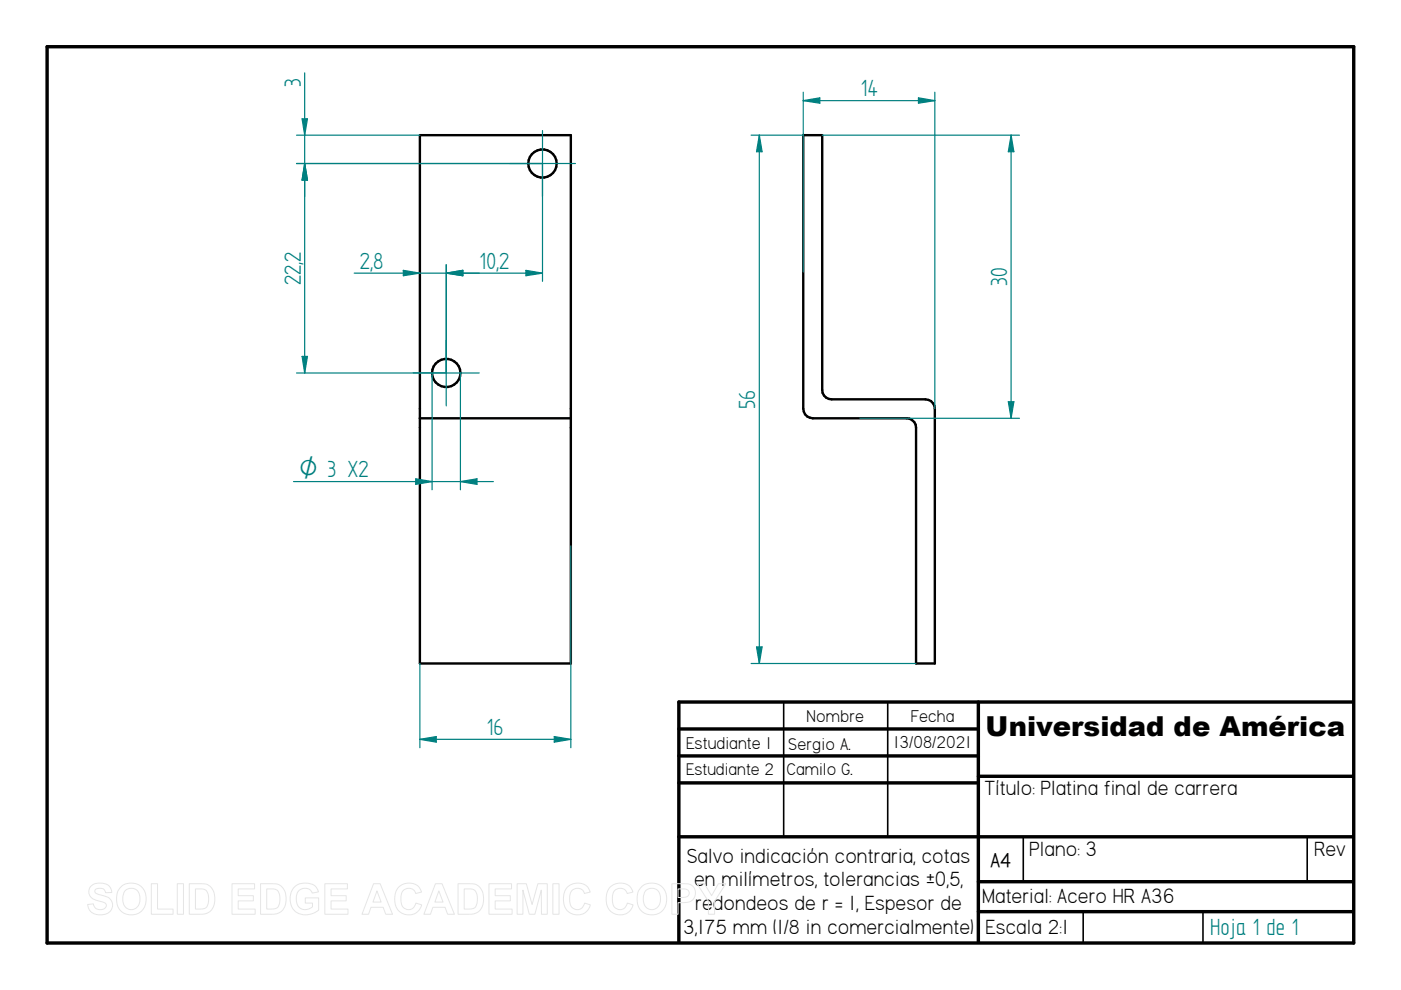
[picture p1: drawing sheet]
<svg xmlns="http://www.w3.org/2000/svg" width="297mm" height="210mm" viewBox="0 0 297 210" stroke-linecap="round" stroke-linejoin="round" font-family="sans-serif">
<path d="M10 9.9h277v190h-277zM143.9 154.6h63.5M207.4 148.8v50.8M286.8 148.8h-142.9v50.8M143.9 160.3h63.5M143.9 166h63.5M143.9 177.4h142.9M207.4 164.6h79.4M207.4 186.9h79.4M207.4 193.3h79.4" fill="none" stroke="#000" stroke-width=".72"/>
<path d="M166.2 148.8v28.6M188.2 148.8v28.6M217 177.5v9.4M277.2 177.5v9.4M229.7 193.3v6.3M255.1 193.3v6.3" fill="none" stroke="#000" stroke-width=".34"/>
<g fill="none" stroke="#000" stroke-width=".51">
<path d="M89 28.7h32v112h-32zM170.3 28.7h4v54a1.97 1.97 0 0 0 2 2h19.9a1.97 1.97 0 0 1 2 2v54h-4v-50a1.97 1.97 0 0 0-2-2h-19.9a2.03 2.03 0 0 1-2-2zM89 88.7h32"/>
<circle cx="115" cy="34.7" r="2.99"/>
<circle cx="94.6" cy="79.1" r="2.99"/>
</g>
<path d="M108 34.7h14M115 27.7v14M87.6 79.1h14M94.6 72.1v14M121 115.7v42.8M89 140.7v17.8M89 156.8l3.5-.6v1.2z" fill="none" stroke="#008080" stroke-width=".25"/>
<path d="M89 156.8l3.5-.6v1.2z" fill="#008080"/>
<path d="M117.5 156.2l3.5 .6-3.5 .6z" fill="none" stroke="#008080" stroke-width=".25"/>
<path d="M117.5 156.2l3.5 .6-3.5 .6z" fill="#008080"/>
<path d="M62.9 34.7h52.1M64.6 34.7l.6 3.5h-1.2zM62.9 79.1h31.7M89 156.8h32" fill="none" stroke="#008080" stroke-width=".25"/>
<path d="M64.6 34.7l.6 3.5h-1.2z" fill="#008080"/>
<path d="M64 75.6h1.2l-.6 3.5z" fill="none" stroke="#008080" stroke-width=".25"/>
<path d="M64 75.6h1.2l-.6 3.5z" fill="#008080"/>
<path d="M62.9 28.7h26.1M62.9 34.7h52.1M64 25.2h1.2l-.6 3.5zM64.6 34.7v44.4" fill="none" stroke="#008080" stroke-width=".25"/>
<path d="M64 25.2h1.2l-.6 3.5z" fill="#008080"/>
<path d="M64.6 34.7l.6 3.5h-1.2z" fill="none" stroke="#008080" stroke-width=".25"/>
<path d="M64.6 34.7l.6 3.5h-1.2z" fill="#008080"/>
<path d="M64.6 15.5v26.2M115 34.7v24.9M94.6 56.1v23M111.5 57.3l3.5 .6-3.5 .6z" fill="none" stroke="#008080" stroke-width=".25"/>
<path d="M111.5 57.3l3.5 .6-3.5 .6z" fill="#008080"/>
<path d="M94.6 57.9l3.5-.6v1.2z" fill="none" stroke="#008080" stroke-width=".25"/>
<path d="M94.6 57.9l3.5-.6v1.2z" fill="#008080"/>
<path d="M85.5 57.3l3.5 .6-3.5 .6zM94.6 57.9h20.4M94.6 56.1v23" fill="none" stroke="#008080" stroke-width=".25"/>
<path d="M85.5 57.3l3.5 .6-3.5 .6z" fill="#008080"/>
<path d="M94.6 57.9l3.5-.6v1.2z" fill="none" stroke="#008080" stroke-width=".25"/>
<path d="M94.6 57.9l3.5-.6v1.2z" fill="#008080"/>
<path d="M75.1 57.9h26.5M91.6 79.1v24.7M97.6 79.1v24.7M88.1 101.5l3.5 .6-3.5 .6z" fill="none" stroke="#008080" stroke-width=".25"/>
<path d="M88.1 101.5l3.5 .6-3.5 .6z" fill="#008080"/>
<path d="M97.6 102.1l3.5-.6v1.2z" fill="none" stroke="#008080" stroke-width=".25"/>
<path d="M97.6 102.1l3.5-.6v1.2z" fill="#008080"/>
<path d="M170.3 19.6v38.1M198.2 19.6v67.1M194.7 20.7l3.5 .6-3.5 .6zM62.2 102.1h42.4" fill="none" stroke="#008080" stroke-width=".25"/>
<path d="M194.7 20.7l3.5 .6-3.5 .6z" fill="#008080"/>
<path d="M170.3 21.3l3.5-.6v1.2z" fill="none" stroke="#008080" stroke-width=".25"/>
<path d="M170.3 21.3l3.5-.6v1.2z" fill="#008080"/>
<path d="M170.3 21.3h27.9M174.3 28.7h41.9M214.4 28.7l.6 3.5h-1.2zM182.3 88.7h33.9" fill="none" stroke="#008080" stroke-width=".25"/>
<path d="M214.4 28.7l.6 3.5h-1.2z" fill="#008080"/>
<path d="M213.8 85.2h1.2l-.6 3.5z" fill="none" stroke="#008080" stroke-width=".25"/>
<path d="M213.8 85.2h1.2l-.6 3.5z" fill="#008080"/>
<path d="M159.3 28.7h11M214.4 28.7v60M160.4 137.2h1.2l-.6 3.5zM159.3 140.7h34.9" fill="none" stroke="#008080" stroke-width=".25"/>
<path d="M160.4 137.2h1.2l-.6 3.5z" fill="#008080"/>
<path d="M161 28.7l.6 3.5h-1.2z" fill="none" stroke="#008080" stroke-width=".25"/>
<path d="M161 28.7l.6 3.5h-1.2z" fill="#008080"/>
<path d="M161 28.7v112" fill="none" stroke="#008080" stroke-width=".25"/>
<g fill="none" stroke="#e6e6e6" stroke-width=".21">
<path d="M19.3 187.9a3.1 3.1 0 0 1 4 .2l.4 1.1-1.3 .1a1.28 1.28 0 0 0-1-1 1.28 1.28 0 0 0-1.3 .5v.4a5.6 5.6 0 0 0 2.5 .9 1.98 1.98 0 0 1 1.2 2.4 1.98 1.98 0 0 1-2.2 1.5 2.48 2.48 0 0 1-3-2.2l1.2-.2a1.44 1.44 0 0 0 1.3 1.3 1.44 1.44 0 0 0 1.5-.9 1.18 1.18 0 0 0-1.4-.9 2.36 2.36 0 0 1-2.4-2l.1-.7zM25.8 187.9a3.3 3.3 0 0 1 3.9-.1 3.3 3.3 0 0 1 1.2 3.8 3.2 3.2 0 0 1-3.8 2.3 3.2 3.2 0 0 1-2.4-3.8 3 3 0 0 1 1.1-2.2zM26.5 188.9a1.87 1.87 0 0 1 2.2-.4 1.87 1.87 0 0 1 1 2.1 1.87 1.87 0 0 1-1.8 2.3 1.87 1.87 0 0 1-1.9-2.3l.1-.8zM32.1 187.4h1.3v5.3h3.3v1.1h-4.6zM37.6 187.4h1.3v6.4h-1.3zM40.1 187.4h2.4a2.79 2.79 0 0 1 3 3.3 2.79 2.79 0 0 1-2.9 3.1h-2.5zM41.4 188.5a2.64 2.64 0 0 1 2.5 .5 3.3 3.3 0 0 1-.3 3.5l-.8 .2h-1.4zM49.2 187.4h4.8v1.1h-3.5v1.4h3.2v1.1h-3.2v1.7h3.6v1.1h-4.9zM55.2 187.4h2.4a2.79 2.79 0 0 1 3.1 3.3 2.79 2.79 0 0 1-3 3.1h-2.5zM56.6 188.5a2.64 2.64 0 0 1 2.4 .5 3.3 3.3 0 0 1-.3 3.5l-.8 .2h-1.3zM62.3 188.2a3.6 3.6 0 0 1 4.6-.2l.6 1.1-1.3 .3a1.8 1.8 0 0 0-2.2-1 1.8 1.8 0 0 0-1.2 2.1 2.01 2.01 0 0 0 1.1 2.2 2.01 2.01 0 0 0 2.3-.4v-.8h-1.5v-1.1h2.9v2.6a3.8 3.8 0 0 1-5.5-.3 4 4 0 0 1 .2-4.5zM68.9 187.4h4.8v1.1h-3.5v1.4h3.2v1.1h-3.2v1.7h3.6v1.1h-4.9z"/>
<path d="M79.2 187.4h1.4l2.6 6.4h-1.4l-.6-1.4h-2.5l-.6 1.4h-1.4zM79.9 188.9l.9 2.4h-1.7zM84.5 188.1a2.87 2.87 0 0 1 4.9 1l-1.3 .3a1.6 1.6 0 0 0-1.8-1 1.6 1.6 0 0 0-1.3 1.7 2.19 2.19 0 0 0 1.3 2.7 1.55 1.55 0 0 0 1.9-1.3l1.2 .4a2.93 2.93 0 0 1-3.4 2 2.93 2.93 0 0 1-2.3-3.3v-.6a3.2 3.2 0 0 1 .8-1.9zM92.3 187.4h1.4l2.6 6.4h-1.4l-.5-1.4h-2.6l-.5 1.4h-1.4zM93 188.9l.9 2.4h-1.7zM97.1 187.4h2.4a2.79 2.79 0 0 1 3 3.3 2.79 2.79 0 0 1-2.9 3.1h-2.5zM98.4 188.5a2.64 2.64 0 0 1 2.4 .5 3.3 3.3 0 0 1-.2 3.5l-.9 .2h-1.3zM103.7 187.4h4.8v1.1h-3.5v1.4h3.2v1.1h-3.2v1.7h3.6v1.1h-4.9zM109.6 187.4h2l1.2 4.4 1.2-4.4h2v6.4h-1.2v-5.1l-1.4 5.1h-1.2l-1.3-5.1v5.1h-1.3zM117.2 187.4h1.3v6.4h-1.3zM120.3 188.1a2.87 2.87 0 0 1 4.8 1l-1.2 .3a1.6 1.6 0 0 0-1.9-1 1.6 1.6 0 0 0-1.2 1.7 2.19 2.19 0 0 0 1.3 2.7 1.55 1.55 0 0 0 1.8-1.3l1.3 .4a2.93 2.93 0 0 1-3.5 2 2.93 2.93 0 0 1-2.2-3.3v-.6a3.2 3.2 0 0 1 .8-1.9zM129.3 188.1a2.87 2.87 0 0 1 4.9 1l-1.2 .3a1.6 1.6 0 0 0-1.9-1 1.6 1.6 0 0 0-1.3 1.7 2.19 2.19 0 0 0 1.3 2.7 1.55 1.55 0 0 0 1.9-1.3l1.2 .4a2.93 2.93 0 0 1-3.4 2 2.93 2.93 0 0 1-2.3-3.3l.1-.6a3.2 3.2 0 0 1 .7-1.9z"/>
<path d="M136.2 187.9a3.3 3.3 0 0 1 3.9-.1 3.3 3.3 0 0 1 1.1 3.8 3.2 3.2 0 0 1-3.7 2.3 3.2 3.2 0 0 1-2.4-3.8 3 3 0 0 1 1.1-2.2zM136.9 188.9a1.87 1.87 0 0 1 2.2-.4 1.87 1.87 0 0 1 .9 2.1 1.87 1.87 0 0 1-1.8 2.3 1.87 1.87 0 0 1-1.8-2.3l.1-.8zM142.4 187.4h2.1a2.5 2.5 0 0 1 2.7 1 2.08 2.08 0 0 1-.1 2.2 2.08 2.08 0 0 1-2.1 .8h-1.2v2.4h-1.4zM143.8 188.5h.6a1.28 1.28 0 0 1 1.7 .9 1.22 1.22 0 0 1-1.6 .9h-.7zM147.8 187.4h1.5l1.6 2.5 1.4-2.5h1.6l-2.4 3.7v2.7h-1.3v-2.7z"/>
</g>
<text font-size="5.8" x="209" y="156">Universidad de América</text>
<g font-size="5.6" fill="#008080">
<text x="63.8" y="18.5" transform="rotate(-90 63.8 18.5)">3</text>
<text x="182.5" y="20.4">14</text>
<text x="76.3" y="57">2,8</text>
<text x="101.7" y="57">10,2</text>
<text x="63.8" y="60.4" transform="rotate(-90 63.8 60.4)">22,2</text>
<text x="213.5" y="60.6" transform="rotate(-90 213.5 60.6)">30</text>
<text x="160.1" y="86.7" transform="rotate(-90 160.1 86.7)">56</text>
<text x="103.2" y="155.9">16</text>
<text x="256.6" y="198.2">Hoja 1 de 1</text>
</g>
<text font-size="5.4" fill="#008080" x="63.5" y="101.2">O 3 X2</text>
<g font-size="4.9">
<text x="208.7" y="168.7">Título: Platina final de carrera</text>
<text x="145.6" y="182.9">Salvo indicación contraria, cotas</text>
<text x="218.2" y="181.5">Plano: 3</text>
<text x="278.6" y="181.5">Rev</text>
<text x="147.1" y="187.9">en milímetros, tolerancias ±0,5,</text>
<text x="208.2" y="191.4">Material: Acero HR A36</text>
<text x="144.9" y="198">3,175 mm (1/8 in comercialmente)</text>
<text x="147.4" y="193">redondeos de r = 1, Espesor de</text>
<text x="209" y="198">Escala 2:1</text>
</g>
<text font-size="4.7" x="210" y="183.7">A4</text>
<g font-size="4.1">
<text x="171" y="153">Nombre</text>
<text x="193.1" y="153">Fecha</text>
<text x="145.5" y="158.7">Estudiante 1</text>
<text x="167.1" y="159">Sergio A.</text>
<text x="189.4" y="158.6">13/08/2021</text>
<text x="145.5" y="164.4">Estudiante 2</text>
<text x="166.7" y="164.3">Camilo G.</text>
</g>
</svg>
